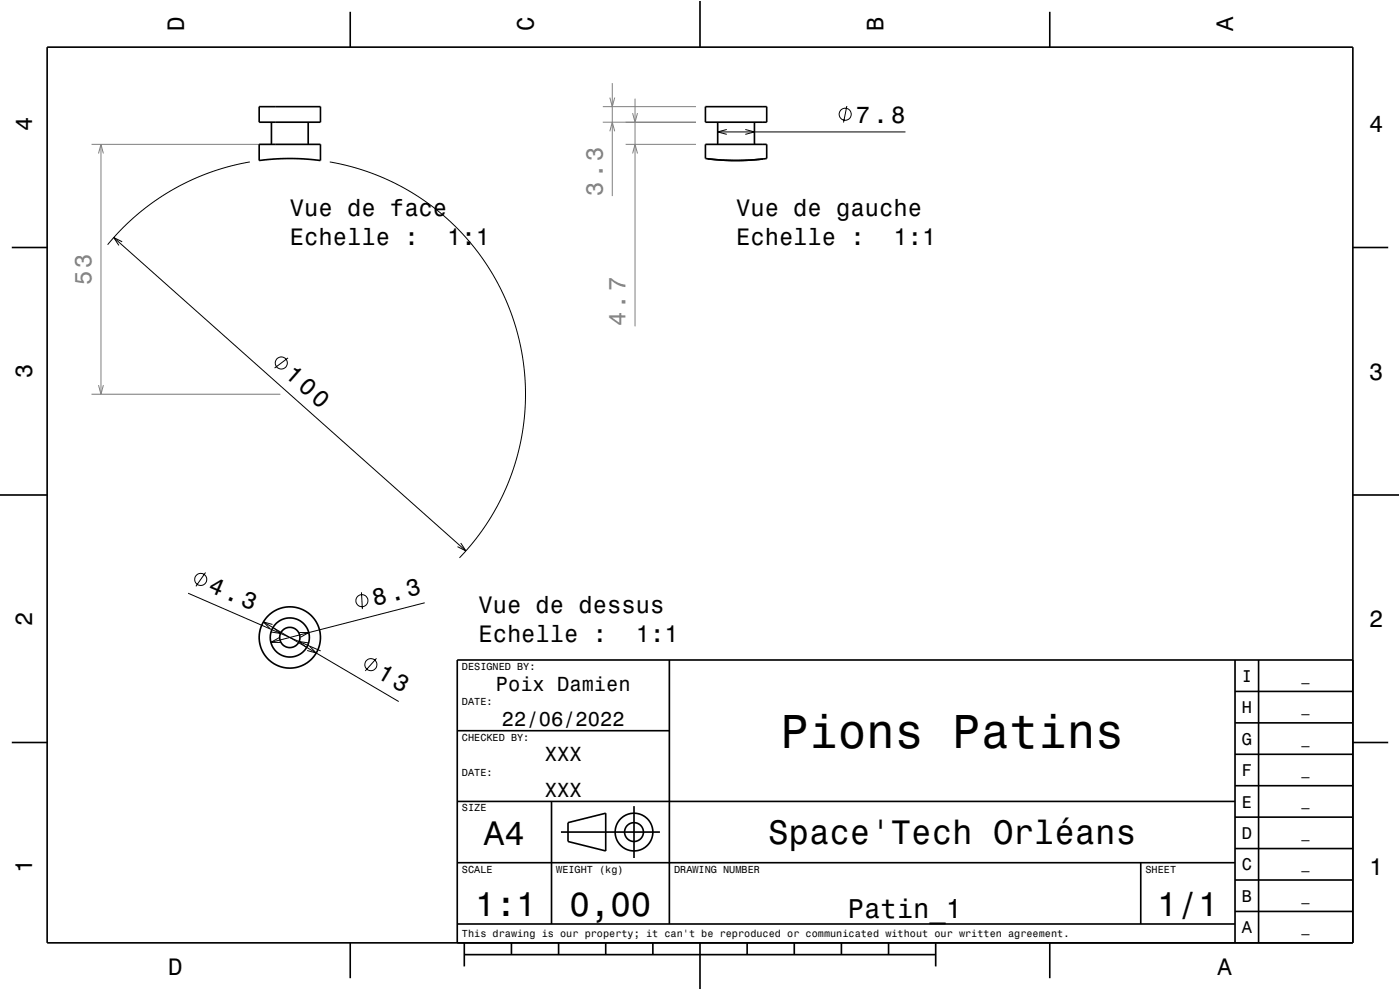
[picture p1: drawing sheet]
<svg xmlns="http://www.w3.org/2000/svg" width="297mm" height="210mm" viewBox="0 0 297 210" stroke-linecap="round" stroke-linejoin="round" font-family="sans-serif">
<g fill="none" stroke="#000" stroke-width=".21">
<path d="M53 34.3l-4.6 1.1-4.1 1.3-3.9 1.6-3.8 1.9-3.8 2.5-3.7 2.9-3 2.7-3.3 3.6M70 34.3l3.3 .7 3.6 1.1 3 1.1 3.2 1.4 5.5 3 3.1 2.2 2.5 2 2.5 2.4 2.4 2.5 4 5.2 1.9 3.2 1.7 3.1 2.4 6 .9 3.2 .7 3.4 .7 6.4-.1 6.5-.4 3.5-.6 3.2-.7 2.9-1.2 3.6-1.3 3.2-1.5 3.1-1.8 3.1-1.8 2.7-2.3 2.9-2.2 2.4M152.3 28h39.8M154.2 27.5l-1.9 .5 1.9 .5M158.1 27.5l2 .5-2 .5M179.7 22.5l-.7 3.5M24.1 50.4l74.7 66.5M25.9 51.3l-1.8-.9 1.1 1.7M61.1 75.9l-2.8 2.2M97.7 115.2l1.1 1.7-1.7-.9M39.9 125.8l28.1 12.3M43.6 121.4l-2 3"/>
<path d="M55.9 131.9l28.7 16.9M57.8 132.5l-1.9-.6 1.4 1.5M57.9 133.1l1.6 1.3-2-.3M59.2 135.3l-1.7 1h2M63.5 134.2h2l-1.7 1M65.4 136.4l-1.9-.3 1.5 1.2M65.7 137.1l1.4 1.4-1.9-.5M76.7 125.6l.2 3.6M79.9 139.7l-2.4 2.6M90.1 127.9l-32.6 8.4"/>
<circle cx="179.3" cy="24.2" r="1.28"/>
<circle cx="59.7" cy="77" r="1.28"/>
<circle cx="42.6" cy="122.9" r="1.28"/>
<circle cx="76.8" cy="127.4" r="1.28"/>
<circle cx="78.7" cy="141" r="1.28"/>
</g>
<g fill="none" stroke="#808080" stroke-width=".21">
<path d="M129.9 17.6v24M19.4 30.6h37M20.9 32.6l.5-2 .5 2M21.4 30.6v53M127.9 25.9h19.8M127.9 22.6h19.8M129.4 20.7l.5 1.9 .5-1.9M129.4 27.9l.5-2 .5 2M132.7 30.6h15M134.2 24l.5 1.9 .5-1.9M134.2 32.6l.5-2 .5 2M134.7 20.9v48.3"/>
<path d="M19.4 83.6h40.1M20.9 81.7l.5 1.9 .5-1.9"/>
</g>
<g fill="none" stroke="#000" stroke-width=".35">
<path d="M10 10h277v190h-277zM74.3 2.5v7.5M148.5 0v10M222.7 2.5v7.5M55 30.6h13v3.5l-3-.4-3.5-.1-3.2 .1-3.3 .4zM55 22.6h13v3.3h-13zM57.6 25.9v4.7M65.4 25.9v4.7M149.7 22.6h13v3.3h-13zM150.1 33.7l3.3 .3h3.3l6-.4v-3h-13v3l5.9 .4 6.3-.3M152.3 25.9v4.7M160.1 25.9v4.7"/>
<path d="M2.5 52.5h7.5M287 52.5h7.5M0 105h10M287 105h10M142 140v56M262 140v60M267 140v60M287 140h-190v60M2.5 157.5h7.5M97 155h45M262 153.3h25M262 146.7h25"/>
<path d="M287 157.5h7.5M97 170h165M117 170v26M119 176.5h21M120.5 174.5l8-2v8l-8-2zM134.5 171v11M262 173.3h25M262 166.7h25M262 160h25M97 196h165M97 183h165M242 183v13"/>
<path d="M262 193.3h25M262 186.7h25M262 180h25M74.3 200v7.5M98.5 202.5h100M98.5 200v5M108.5 200v2.5M118.5 200v2.5M128.5 200v2.5M138.5 200v2.5M148.5 200v10M158.5 200v2.5"/>
<path d="M168.5 200v2.5M178.5 200v2.5M188.5 200v2.5M198.5 200v5M222.7 200v7.5"/>
<circle cx="61.5" cy="135.2" r="4.1"/>
<circle cx="61.5" cy="135.2" r="2.15"/>
<circle cx="61.5" cy="135.2" r="6.5"/>
<circle cx="134.5" cy="176.5" r="2"/>
<circle cx="134.5" cy="176.5" r="4"/>
</g>
<path d="M0 0h297v210h-297" fill="none" stroke="#fff" stroke-width=".21"/>
<text font-size="10.1" x="165.6" y="158.7">Pions Patins</text>
<g font-size="7.2">
<text x="102.7" y="179.3">A4</text>
<text x="163" y="179.1">Space'Tech Orléans</text>
<text x="100.8" y="194.3">1:1</text>
<text x="120.8" y="194.3">0,00</text>
<text x="245.5" y="194.3">1/1</text>
</g>
<text font-size="5.8" x="179.9" y="194.6">Patin_1</text>
<g font-size="5.1">
<text x="44" y="125.4" transform="rotate(23 44 125.4)">4.3</text>
<text x="79.4" y="128.5" transform="rotate(-14 79.4 128.5)">8.3</text>
</g>
<g font-size="5">
<text x="39" y="6.5" transform="rotate(-90 39 6.5)">D</text>
<text x="113.2" y="6.5" transform="rotate(-90 113.2 6.5)">C</text>
<text x="187.4" y="6.5" transform="rotate(-90 187.4 6.5)">B</text>
<text x="261.6" y="6.5" transform="rotate(-90 261.6 6.5)">A</text>
<text x="6.8" y="27.8" transform="rotate(-90 6.8 27.8)">4</text>
<text x="181.6" y="26">7.8</text>
<text x="290.5" y="28.1">4</text>
<text x="61.5" y="45.9">Vue de face</text>
<text x="156.2" y="45.9">Vue de gauche</text>
<text x="61.5" y="52">Echelle :</text>
<text x="94.9" y="52">1:1</text>
<text x="156.2" y="52">Echelle :</text>
<text x="189.6" y="52">1:1</text>
<text x="6.8" y="80.3" transform="rotate(-90 6.8 80.3)">3</text>
<text x="60.2" y="79.8" transform="rotate(41 60.2 79.8)">100</text>
<text x="290.5" y="80.6">3</text>
<text x="101.5" y="130.1">Vue de dessus</text>
<text x="6.8" y="132.8" transform="rotate(-90 6.8 132.8)">2</text>
<text x="101.5" y="136.1">Echelle :</text>
<text x="134.9" y="136.1">1:1</text>
<text x="290.5" y="133.1">2</text>
<text x="79.8" y="143.7" transform="rotate(31 79.8 143.7)">13</text>
<text x="6.8" y="185.3" transform="rotate(-90 6.8 185.3)">1</text>
<text x="290.5" y="185.6">1</text>
<text x="35.7" y="206.8">D</text>
<text x="258.3" y="206.8">A</text>
</g>
<g font-size="5" fill="#808080">
<text x="127.9" y="41.6" transform="rotate(-90 127.9 41.6)">3.3</text>
<text x="19.4" y="60.5" transform="rotate(-90 19.4 60.5)">53</text>
<text x="132.7" y="69.2" transform="rotate(-90 132.7 69.2)">4.7</text>
</g>
<g font-size="4.3">
<text x="105.2" y="146.5">Poix Damien</text>
<text x="106.5" y="154">22/06/2022</text>
<text x="115.6" y="161.5">XXX</text>
<text x="115.6" y="169">XXX</text>
</g>
<g font-size="3.6">
<text x="263.4" y="144.6">I</text>
<text x="263.4" y="151.3">H</text>
<text x="263.4" y="158">G</text>
<text x="263.4" y="164.6">F</text>
<text x="263.4" y="171.3">E</text>
<text x="263.4" y="178">D</text>
<text x="263.4" y="184.6">C</text>
<text x="263.4" y="191.3">B</text>
<text x="263.4" y="198">A</text>
</g>
<g font-size="2.9">
<text x="276.1" y="144.4">_</text>
<text x="276.1" y="151">_</text>
<text x="276.1" y="157.7">_</text>
<text x="276.1" y="164.4">_</text>
<text x="276.1" y="171">_</text>
<text x="276.1" y="177.7">_</text>
<text x="276.1" y="184.4">_</text>
<text x="276.1" y="191.1">_</text>
<text x="276.1" y="197.7">_</text>
</g>
<g font-size="2.2">
<text x="98" y="142.1">DESIGNED BY:</text>
<text x="98" y="149.6">DATE:</text>
<text x="98" y="157.1">CHECKED BY:</text>
<text x="98" y="164.6">DATE:</text>
<text x="98" y="172.1">SIZE</text>
<text x="98" y="185.1">SCALE</text>
<text x="118" y="185.1">WEIGHT (kg)</text>
<text x="143" y="185.1">DRAWING NUMBER</text>
<text x="243" y="185.1">SHEET</text>
<text x="98" y="198.8">This drawing is our property; it can't be reproduced or communicated without our written agreement.</text>
</g>
</svg>
